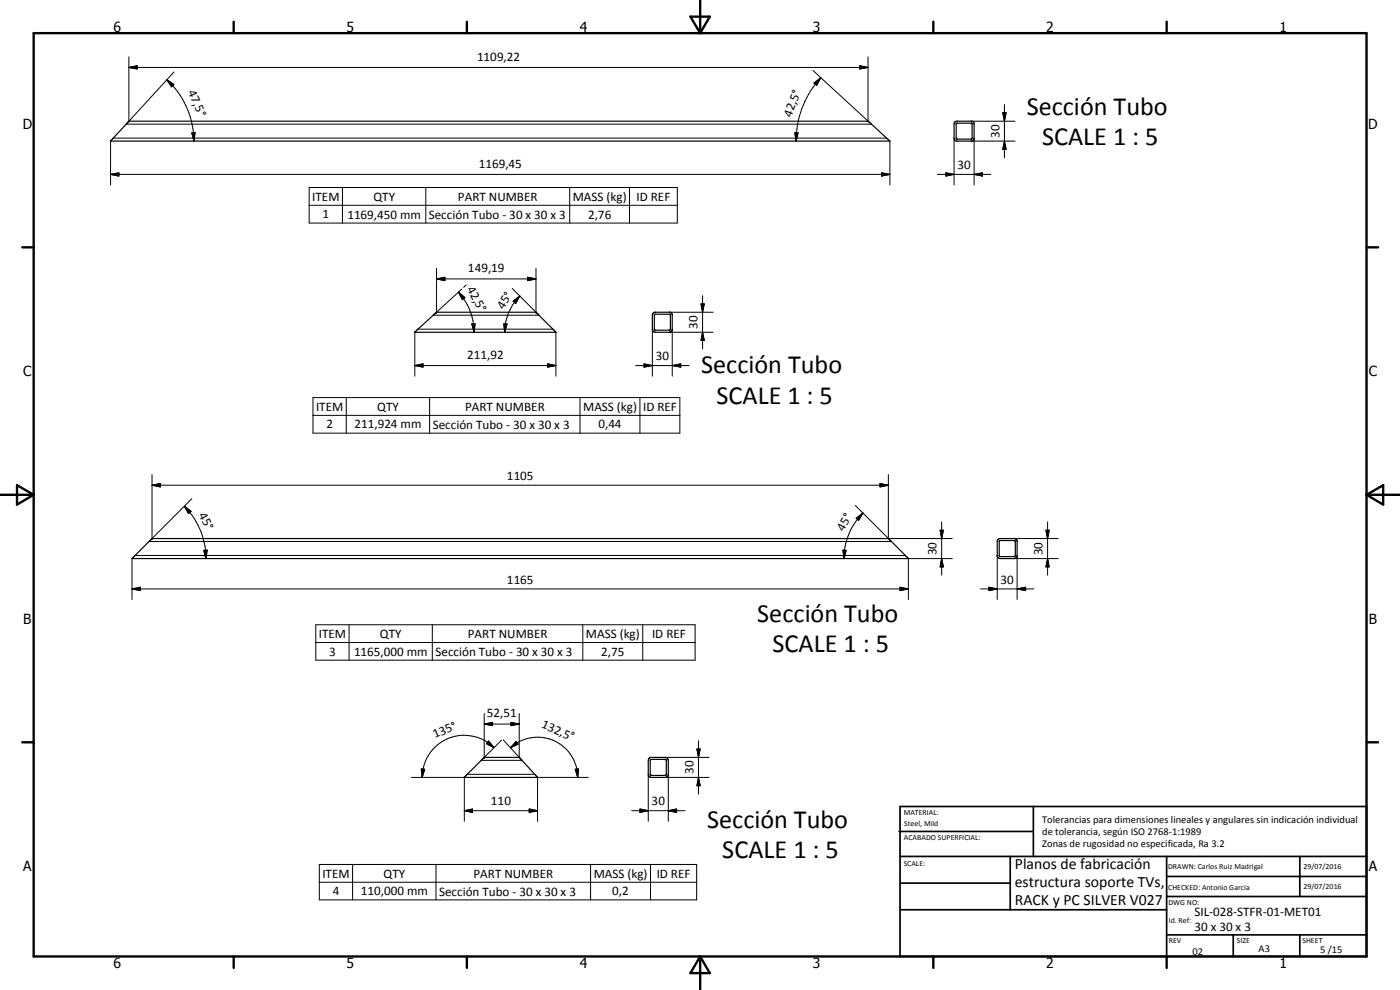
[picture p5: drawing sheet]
<svg xmlns="http://www.w3.org/2000/svg" width="420mm" height="297mm" viewBox="0 0 420 297" stroke-linecap="round" stroke-linejoin="round" font-family="sans-serif">
<g fill="none" stroke="#000" stroke-width=".35">
<path d="M286.6 36.6l.5-.2h4.5l.5 .2 .2 .5v4.5l-.3 .6-4.9 .1-.5-.2-.3-.7v-4.1zM287 37.1l.2-.1h4.4v4.7h-4.5zM33.2 42.3h233.9M33.2 42.3l5.5-5.9h221.9l6.4 5.9M33.2 42.3h.1M124.5 99.7l6.5-6h29.9l5.9 6zM195.9 94.1l.6-.4h4.6l.4 .2 .2 .5v4.5l-.2 .5-.6 .3h-4.2l-.7-.3-.2-.5zM196.4 94.4h4.7v4.6h-4.6zM39.6 167.6l6-6h221l6 6zM299.4 162l.6-.4h4.6l.4 .2 .3 .5-.2 4.9-.7 .4h-4.2l-.5-.2-.4-.5zM299.9 162.3l4.7-.1v4.7h-4.7zM139.3 233.2l6-6h10.6l5.4 6.1z"/>
<path d="M194.8 227.5l.5-.3h4.5l.5 .3 .3 .5v4.5l-.3 .5-.6 .3h-4.3l-.6-.3-.2-.7v-4.2zM195.3 227.9h4.5v4.7l-4.4 .1-.3-.2zM199.7 227.8v.1"/>
</g>
<g fill="none" stroke="#000" stroke-width=".3">
<path d="M38.7 17.1v19.3M258 19.7l2.5 .5-2.5 .5zM260.5 17.1v19.3M38.7 20.2l2.5-.5v1zM38.7 20.2h221.8M50.1 23.9l2.1 1.5-.7 .6zM50.1 23.9a25.2 25.2 0 0 1 8.1 18.4M57.6 39.9l.9-.1-.3 2.5zM238.5 39.8l1 .1-.6 2.4zM244 21.2l17.5 16.1h-223.6l14.3-15.7M244.3 24.9l2-1.6-1.2 2.3zM246.3 23.3a28.1 28.1 0 0 0-7.4 19"/>
<path d="M291.5 36.4h13.1M300.9 33.8h1.1l-.6 2.6zM301.4 31.4v16M33.2 52.3l2.5-.4v.9zM33.2 52.3h233.9M33.2 42.3v13.2M34 41.4h232.1M92.8 56.3h110.5v10.6h-110.5zM102.8 56.3v10.6M127.8 56.3v10.6M171 56.3v10.6M188.9 56.3v10.6"/>
<path d="M264.6 51.9l2.5 .4-2.5 .5zM267.1 42.3v13.2M281.3 52.3h16M283.9 51.9l2.4 .4-2.4 .5zM286.3 41.4v14.1M291.5 42.3h13.1M292.3 52.3l2.5-.4v.9zM292.3 41.4v14.1M301.4 42.3l.6 2.5h-1.1zM92.8 61.6h110.5M124.5 99.7v13.2M125.4 98.8h40.5"/>
<path d="M131 83.7l2.5-.5v1zM131 83.7h29.9M131 80.5v13.2M137.6 87.6l1.9 1.7-.7 .6zM137.6 87.6a18 18 0 0 1 4.7 12.1M139.9 85.5l-.8 .7M141.6 97.2h1l-.3 2.5zM151.2 97.2h1l-.7 2.5zM153.7 86.6l8 8h-31.7l8.6-7.9M154 90.4l2-1.6-1.2 2.3zM156 88.8a15.7 15.7 0 0 0-4.5 10.9M158.4 83.2l2.5 .5-2.5 .5z"/>
<path d="M160.9 80.5v13.2M166.8 99.7v13.2M195.8 98.8v14.1M200.9 99.7h13.1M200.9 93.7h13.1M201.7 98.8v14.1M210.4 91.2h1l-.5 2.5zM210.9 99.7l.5 2.5h-1zM210.9 88.7v16M93.9 119.3h110.1v10.7h-110.1zM103.9 119.3v10.7M124.5 109.7l2.4-.5v1z"/>
<path d="M124.5 109.7h42.3M128.9 119.3v10.7M164.4 109.2l2.4 .5-2.4 .5zM174.1 119.3v10.7M190.8 109.7h16M192.1 119.3v10.7M193.3 109.2l2.5 .5-2.5 .5zM201.7 109.7l2.6-.5v1zM93.9 124.6h110.1M45.6 145.6l2.5-.5v1zM45.6 145.6h221M45.6 142.4v19.2"/>
<path d="M55.3 151.9l2.1 1.5-.8 .7zM55.3 151.9a21.9 21.9 0 0 1 6.5 15.7M57.6 149.6l-12.9 12.9h222.8l-10.8-10.8M257 155.5l2-1.6-1.3 2.2zM259 153.9a19.4 19.4 0 0 0-5.7 13.7M264.1 145.1l2.5 .5-2.5 .5zM266.6 142.4v19.2h19.2M282.1 159.1h1l-.5 2.5zM282.6 156.6v16M313.9 159.1h1l-.5 2.5zM314.4 156.6v16M39.6 176.7l2.5-.5v1z"/>
<path d="M39.6 176.7h233M39.6 167.6v12.3M40.5 166.7h231.2M61.2 165.1h1l-.4 2.5zM253 165.1h.9l-.6 2.5zM270.1 176.2l2.5 .5-2.5 .5zM282.6 167.6l.5 2.5h-1zM285.8 167.6h-13.2v12.3M294.3 176.7h16M296.8 176.2l2.5 .5-2.5 .5zM299.3 166.7v13.2M304.4 167.6h13.2"/>
<path d="M304.4 161.6h13.2M305.3 176.7l2.5-.5v1zM305.3 166.7v13.2M314.4 167.6l.5 2.5h-1zM94.8 187.5h113.8v10.6h-113.8zM94.8 192.8h113.8M104.8 187.5v10.6M129.7 187.5v10.6M174.9 187.5v10.6M192.9 187.5v10.6M145.3 217.3l2.5-.6v1zM145.3 217.3h10.5"/>
<path d="M145.3 214.1v13.1M153.3 216.7l2.5 .6-2.5 .4zM155.8 214.1v13.1M123.5 233.3h15.8v13.1M126.4 230.7l1.1 .1-.8 2.5zM140.2 232.3h20.3M146.6 222.3l1.6 2-2.2-1.2zM148.2 224.3a12.7 12.7 0 0 0-10.8-3.5 12.7 12.7 0 0 0-10.5 10l-.2 2.5M151 222l5.7 6.1h-12.3l6.1-6M153.2 224.4a12 12 0 0 1 10.2-3 12 12 0 0 1 9.7 9.4l.3 2.5M154.9 222.5l.6 .8-2.3 1.1zM172.6 230.8l1-.1-.2 2.6z"/>
<path d="M176.6 233.3h-15.3v13.1M194.6 232.3v14.1M199.7 233.3h13.1M199.7 227.2h13.1M200.6 232.3v14.1M209.2 224.7h.9l-.5 2.5zM209.6 233.3l.5 2.5h-.9zM209.6 222.2v16.1M95.8 259.4h113.3v10.6h-113.3zM105.8 259.4v10.6M130.8 259.4v10.6M139.3 243.2l2.5-.5v1.1z"/>
<path d="M139.3 243.2h22M158.8 242.7l2.5 .5-2.5 .6zM177.2 259.4v10.6M189.6 243.2h16M192.1 242.7l2.5 .5-2.5 .6zM195.2 259.4v10.6M200.6 243.2l2.5-.5v1.1zM95.8 264.7h113.3"/>
</g>
<g fill="#000">
<circle cx="38.7" cy="36.4" r=".18"/>
<circle cx="131" cy="93.7" r=".18"/>
<circle cx="160.9" cy="93.7" r=".18"/>
<circle cx="45.6" cy="161.6" r=".18"/>
<circle cx="145.3" cy="227.2" r=".18"/>
</g>
<g fill="none" stroke="#000" stroke-width=".71">
<path d="M10.1 9.9h400v277.1h-400zM70.1 6.5v3.4M140.1 6.5v3.4M207.2 5h5.8l-2.9 4.9zM210.1 0v9.9M280.1 6.5v3.4M350.1 6.5v3.4M6.7 74.2h3.4M410.1 74.2h3.5M.1 148.5h10M5.1 145.6l5 2.9-5 2.9zM410.1 148.5h10"/>
<path d="M410.1 148.5l5-2.9v5.8zM6.7 222.7h3.4M410.1 222.7h3.5M70.1 287v3.4M140.1 287v3.4M210.1 287v10M210.1 287l2.9 5h-5.8zM280.1 287v3.4M350.1 287v3.4"/>
</g>
<g fill="none" stroke="#000" stroke-width=".51">
<path d="M269.8 249.5h40.3M270.1 242h140v45h-140zM270.1 257h140M303.2 257v16M310.1 242v15M350.1 257v30M390.1 257v12M270.1 265h33.1M270.1 273h80M350.1 269h60M350.1 263h60M350.1 280.5h60"/>
<path d="M370.1 280.5v6.5M390.1 280.5v6.5"/>
</g>
<g fill="#000">
<path d="M38.7 20.2l2.5-.5v1zM50.1 23.9l2.1 1.5-.7 .6zM57.6 39.9l.9-.1-.3 2.5zM238.5 39.8l1 .1-.6 2.4zM244.3 24.9l2-1.6-1.2 2.3zM258 19.7l2.5 .5-2.5 .5zM300.9 33.8h1.1l-.6 2.6zM33.2 52.3l2.5-.4v.9zM264.6 51.9l2.5 .4-2.5 .5zM283.9 51.9l2.4 .4-2.4 .5zM292.3 52.3l2.5-.4v.9zM301.4 42.3l.6 2.5h-1.1z"/>
<path d="M131 83.7l2.5-.5v1zM137.6 87.6l1.9 1.7-.7 .6zM141.6 97.2h1l-.3 2.5zM151.2 97.2h1l-.7 2.5zM154 90.4l2-1.6-1.2 2.3zM158.4 83.2l2.5 .5-2.5 .5zM210.4 91.2h1l-.5 2.5zM124.5 109.7l2.4-.5v1zM164.4 109.2l2.4 .5-2.4 .5zM193.3 109.2l2.5 .5-2.5 .5zM201.7 109.7l2.6-.5v1zM210.9 99.7l.5 2.5h-1z"/>
<path d="M45.6 145.6l2.5-.5v1zM55.3 151.9l2.1 1.5-.8 .7zM257 155.5l2-1.6-1.3 2.2zM264.1 145.1l2.5 .5-2.5 .5zM282.1 159.1h1l-.5 2.5zM313.9 159.1h1l-.5 2.5zM39.6 176.7l2.5-.5v1zM61.2 165.1h1l-.4 2.5zM253 165.1h.9l-.6 2.5zM270.1 176.2l2.5 .5-2.5 .5zM282.6 167.6l.5 2.5h-1zM296.8 176.2l2.5 .5-2.5 .5z"/>
<path d="M305.3 176.7l2.5-.5v1zM314.4 167.6l.5 2.5h-1zM145.3 217.3l2.5-.6v1zM153.3 216.7l2.5 .6-2.5 .4zM126.4 230.7l1.1 .1-.8 2.5zM146.6 222.3l1.6 2-2.2-1.2zM154.9 222.5l.6 .8-2.3 1.1zM172.6 230.8l1-.1-.2 2.6zM209.2 224.7h.9l-.5 2.5zM209.6 233.3l.5 2.5h-.9zM139.3 243.2l2.5-.5v1.1zM158.8 242.7l2.5 .5-2.5 .6z"/>
<path d="M192.1 242.7l2.5 .5-2.5 .6zM200.6 243.2l2.5-.5v1.1z"/>
</g>
<g font-size="7.9">
<text x="308.1" y="34.5">Sección Tubo</text>
<text x="312.7" y="43.5">SCALE 1 : 5</text>
<text x="210.4" y="112.1">Sección Tubo</text>
<text x="215" y="121.1">SCALE 1 : 5</text>
<text x="227.3" y="186.6">Sección Tubo</text>
<text x="231.8" y="195.7">SCALE 1 : 5</text>
<text x="212.2" y="248.6">Sección Tubo</text>
<text x="216.8" y="257.6">SCALE 1 : 5</text>
</g>
<g font-size="4.7">
<text x="304.6" y="260.8">Planos de fabricación</text>
<text x="304.6" y="266.2">estructura soporte TVs,</text>
<text x="304.6" y="271.6">RACK y PC SILVER V027</text>
</g>
<g font-size="4.2">
<text x="34" y="9.6">6</text>
<text x="104" y="9.6">5</text>
<text x="174" y="9.6">4</text>
<text x="244" y="9.6">3</text>
<text x="314" y="9.6">2</text>
<text x="384" y="9.6">1</text>
<text x="6.8" y="38.7">D</text>
<text x="410.6" y="38.7">D</text>
<text x="7" y="112.9">C</text>
<text x="410.8" y="112.9">C</text>
<text x="7" y="187.1">B</text>
<text x="410.8" y="187.1">B</text>
<text x="7" y="261.4">A</text>
<text x="410.8" y="261.4">A</text>
<text x="34" y="290.4">6</text>
<text x="104" y="290.4">5</text>
<text x="174" y="290.4">4</text>
<text x="244" y="290.4">3</text>
<text x="314" y="290.4">2</text>
<text x="384" y="290.4">1</text>
</g>
<g font-size="3.9">
<text x="143.2" y="18.2">1109,22</text>
<text x="56.3" y="27.6" transform="rotate(66 56.3 27.6)">47,5°</text>
<text x="237.4" y="35.3" transform="rotate(-69 237.4 35.3)">42,5°</text>
<text x="299.9" y="41.4" transform="rotate(-90 299.9 41.4)">30</text>
<text x="143.7" y="50.3">1169,45</text>
<text x="287.3" y="50.8">30</text>
<text x="93.7" y="60.2">ITEM</text>
<text x="96.8" y="65.5">1</text>
<text x="104.3" y="65.6">1169,450 mm</text>
<text x="112.1" y="60.2">QTY</text>
<text x="128.7" y="65.6">Sección Tubo - 30 x 30 x 3</text>
<text x="137.4" y="60.2">PART NUMBER</text>
<text x="171.9" y="60.3">MASS (kg)</text>
<text x="176.5" y="65.6">2,76</text>
<text x="191" y="60.2">ID REF</text>
<text x="140.5" y="81.6">149,19</text>
<text x="140.1" y="86.7" transform="rotate(62 140.1 86.7)">42,5°</text>
<text x="151.1" y="93" transform="rotate(-58 151.1 93)">45°</text>
<text x="209.3" y="98.7" transform="rotate(-90 209.3 98.7)">30</text>
<text x="140.2" y="107.6">211,92</text>
<text x="196.8" y="108.2">30</text>
<text x="94.9" y="123.2">ITEM</text>
<text x="113.2" y="123.3">QTY</text>
<text x="139.6" y="123.2">PART NUMBER</text>
<text x="175" y="123.4">MASS (kg)</text>
<text x="193" y="123.2">ID REF</text>
<text x="97.9" y="128.6">2</text>
<text x="106.4" y="128.6">211,924 mm</text>
<text x="129.9" y="128.7">Sección Tubo - 30 x 30 x 3</text>
<text x="179.6" y="128.6">0,44</text>
<text x="152.1" y="144.1">1105</text>
<text x="59.6" y="154.4" transform="rotate(63 59.6 154.4)">45°</text>
<text x="253.1" y="159.6" transform="rotate(-60 253.1 159.6)">45°</text>
<text x="281" y="166.6" transform="rotate(-90 281 166.6)">30</text>
<text x="312.8" y="166.6" transform="rotate(-90 312.8 166.6)">30</text>
<text x="152.1" y="175.1">1165</text>
<text x="300.3" y="175.1">30</text>
<text x="95.7" y="191.4">ITEM</text>
<text x="114" y="191.4">QTY</text>
<text x="140.4" y="191.4">PART NUMBER</text>
<text x="175.8" y="191.5">MASS (kg)</text>
<text x="195.7" y="191.4">ID REF</text>
<text x="98.8" y="196.7">3</text>
<text x="106.2" y="196.7">1165,000 mm</text>
<text x="130.7" y="196.8">Sección Tubo - 30 x 30 x 3</text>
<text x="180.5" y="196.7">2,75</text>
<text x="146.1" y="215.2">52,51</text>
<text x="130.5" y="221.5" transform="rotate(-22 130.5 221.5)">135°</text>
<text x="162.3" y="218.2" transform="rotate(24 162.3 218.2)">132,5°</text>
<text x="208.1" y="232.2" transform="rotate(-90 208.1 232.2)">30</text>
<text x="147.4" y="241.7">110</text>
<text x="195.6" y="241.7">30</text>
<text x="96.8" y="263.3">ITEM</text>
<text x="115.1" y="263.3">QTY</text>
<text x="142.1" y="263.3">PART NUMBER</text>
<text x="178.2" y="263.4">MASS (kg)</text>
<text x="197.1" y="263.3">ID REF</text>
<text x="99.9" y="268.6">4</text>
<text x="108.3" y="268.6">110,000 mm</text>
<text x="131.8" y="268.7">Sección Tubo - 30 x 30 x 3</text>
<text x="183.8" y="268.6">0,2</text>
<text x="358.5" y="275">SIL-028-STFR-01-MET01</text>
<text x="358.5" y="279.4">30 x 30 x 3</text>
</g>
<g font-size="3.1">
<text x="312.7" y="246.8">Tolerancias para dimensiones lineales y angulares sin indicación individual</text>
<text x="312.7" y="250.4">de tolerancia, según ISO 2768-1:1989</text>
<text x="312.7" y="254">Zonas de rugosidad no especificada, Ra 3.2</text>
<text x="357.9" y="286.4">02</text>
<text x="377.7" y="285.6">A3</text>
<text x="396.2" y="285.9">5 /15</text>
</g>
<g font-size="2.4">
<text x="271.2" y="244.4">MATERIAL:</text>
<text x="271.3" y="252">ACABADO SUPERFICIAL:</text>
<text x="271.4" y="247.9">Steel, Mild</text>
<text x="271.2" y="259.7">SCALE:</text>
<text x="350.6" y="260.8">DRAWN: Carlos Ruiz Madrigal</text>
<text x="391.2" y="260.6">29/07/2016</text>
<text x="350.6" y="267">CHECKED: Antonio Garcia</text>
<text x="391.2" y="266.7">29/07/2016</text>
<text x="350.6" y="271.4">DWG NO:</text>
<text x="350.8" y="276.9">Id. Ref:</text>
<text x="350.8" y="282.8">REV</text>
<text x="371.2" y="282.9">SIZE</text>
<text x="390.9" y="282.9">SHEET</text>
</g>
</svg>
